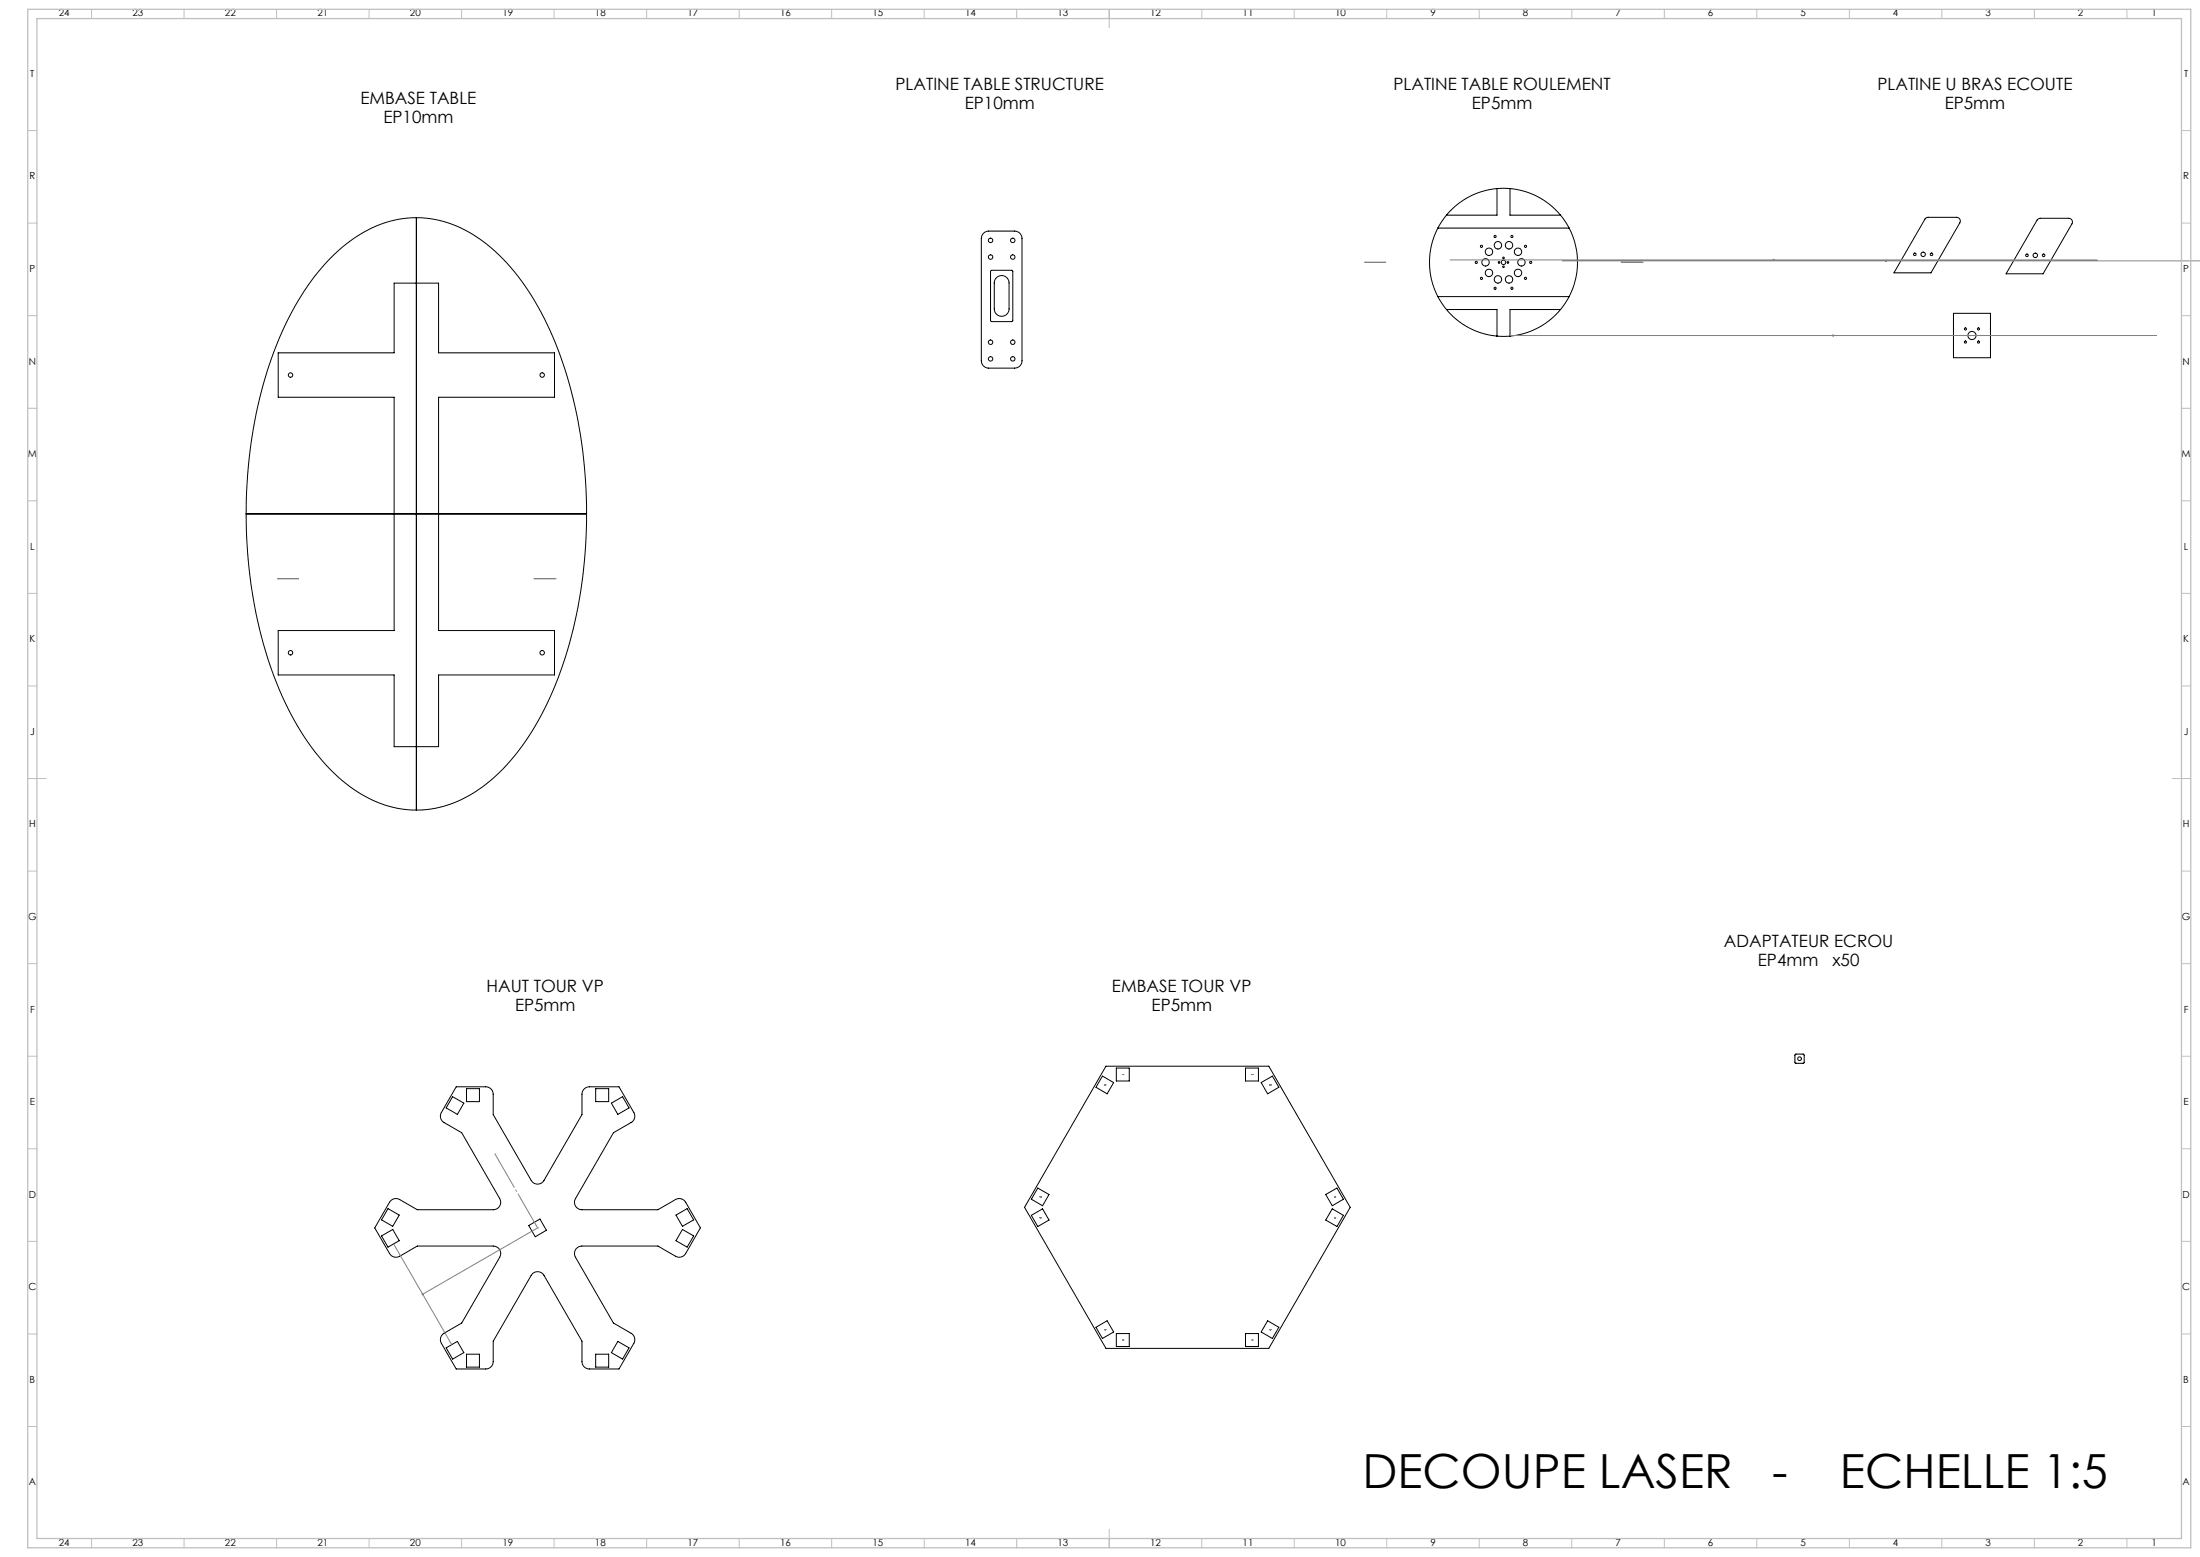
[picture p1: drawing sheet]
<svg xmlns="http://www.w3.org/2000/svg" width="1189mm" height="841mm" viewBox="0 0 1189 841" stroke-linecap="round" stroke-linejoin="round" font-family="sans-serif">
<g fill="none" stroke="#000" stroke-width=".54">
<path d="M225 118a68 68 0 0 1 51 26 181 181 0 0 1 37 87l3 21 1 26M225 118a68 68 0 0 0-51 26 181 181 0 0 0-37 87l-3 21-1 26M225 118v320M782 116l-5 7M809 102a40 40 0 0 0-27 14M809 102h7M809 102v14h-27M816 102a40 40 0 0 1 27 14M816 102v14h27M843 116l5 7M1041 118l1-1h15l2 1v1l-15 28h-20zM1101 119l2-1h15h1l1 2-16 28h-20z"/>
<path d="M531 126l3-1h14a4 4 0 0 1 4 4v66a4 4 0 0 1-4 4h-14a4 4 0 0 1-4-4v-66zM777 123a40 40 0 0 0 0 37M777 123h71M848 123a40 40 0 0 1 0 37M536 146h11v28l-12-1zM539 150a4 4 0 0 1 4-1 4 4 0 0 1 2 4v14a4 4 0 0 1-4 4 4 4 0 0 1-4-4v-15zM777 160l5 7M777 160h71M782 167a40 40 0 0 0 27 15M782 167h27v15M843 167a40 40 0 0 1-27 15M843 167h-27v15"/>
<path d="M848 160l-5 7M1056 169h20v24h-20zM150 191h63v-38h24v38h63v24h-63v126h63v24h-63v38h-24v-38h-63v-24h63v-126h-63zM809 182h7M133 278a231 231 0 0 0 28 114 91 91 0 0 0 47 43l7 2 10 1M133 278h184M317 278a231 231 0 0 1-28 114 91 91 0 0 1-47 43l-7 2-10 1M598 576h88l44 76-44 76h-88l-44-76zM603 577h7v7h-7zM673 577h7v7h-7zM970 570l5-1v5h-5zM245 592l6 4-4 6-6-4z"/>
<path d="M247 587h16a4 4 0 0 1 4 4v11l20 36a4 4 0 0 0 7 0l21-36v-11a4 4 0 0 1 4-4h16l8 14a4 4 0 0 1-2 5l-9 6-21 35-1 3a4 4 0 0 0 4 3h42l9-5a4 4 0 0 1 6 1l8 14-8 14a4 4 0 0 1-6 2l-9-6h-42a4 4 0 0 0-3 6l21 36 9 5a4 4 0 0 1 2 6l-8 13h-16a4 4 0 0 1-4-4v-11l-21-36a4 4 0 0 0-7 1l-20 35v11a4 4 0 0 1-4 4h-16l-8-13a4 4 0 0 1 1-6l10-5 20-36a4 4 0 0 0-3-6h-41l-10 6a4 4 0 0 1-5-2l-8-14 8-14a4 4 0 0 1 5-1l10 5h41a4 4 0 0 0 3-6l-20-35-10-6a4 4 0 0 1-1-5zM252 588h7v7h-7zM322 588h7v7h-7zM330 596l6-4 4 6-6 4zM596 581l6 4-4 6-6-4zM682 585l6-4 3 6-6 4zM210 653l6 3-4 6-6-3zM365 656l6-3 4 6-6 3zM557 656l6-3 4 6-6 3zM561 642l6 3-4 6-6-3zM716 645l7-3 3 6-6 3zM720 653l6 3-3 6-7-3z"/>
<path d="M206 668l6-4 4 6-6 4zM286 662l6-4 3 7-6 3zM369 664l6 4-4 6-6-4zM592 717l6-4 4 6-6 4zM685 713l6 4-3 6-6-4zM241 728l6-3 4 6-6 3zM252 731h7v7h-7zM322 731h7v7h-7zM334 725l6 3-4 6-6-3zM603 720h7v7h-7zM673 720h7v7h-7z"/>
<circle cx="535" cy="139" r="1.2"/>
<circle cx="535" cy="130" r="1.2"/>
<circle cx="547" cy="139" r="1.2"/>
<circle cx="547" cy="130" r="1.2"/>
<circle cx="801" cy="133" r=".6"/>
<circle cx="805" cy="136" r="2"/>
<circle cx="808" cy="128" r=".6"/>
<circle cx="810" cy="132" r="2"/>
<circle cx="813" cy="139" r=".5"/>
<circle cx="816" cy="132" r="2"/>
<circle cx="817" cy="128" r=".6"/>
<circle cx="820" cy="136" r="2"/>
<circle cx="824" cy="133" r=".6"/>
<circle cx="1035" cy="137" r=".7"/>
<circle cx="1039" cy="137" r="1.2"/>
<circle cx="1044" cy="137" r=".7"/>
<circle cx="1095" cy="138" r=".7"/>
<circle cx="1100" cy="138" r="1.2"/>
<circle cx="1104" cy="138" r=".7"/>
<circle cx="798" cy="142" r=".6"/>
<circle cx="801" cy="150" r=".6"/>
<circle cx="803" cy="142" r="2"/>
<circle cx="805" cy="147" r="2"/>
<circle cx="808" cy="156" r=".6"/>
<circle cx="810" cy="151" r="2"/>
<circle cx="810" cy="142" r=".5"/>
<circle cx="813" cy="144" r=".5"/>
<circle cx="813" cy="142" r="1.2"/>
<circle cx="815" cy="142" r=".5"/>
<circle cx="816" cy="151" r="2"/>
<circle cx="817" cy="156" r=".6"/>
<circle cx="820" cy="147" r="2"/>
<circle cx="822" cy="142" r="2"/>
<circle cx="824" cy="150" r=".6"/>
<circle cx="827" cy="142" r=".6"/>
<circle cx="1062" cy="178" r=".6"/>
<circle cx="1069" cy="178" r=".6"/>
<circle cx="535" cy="185" r="1.2"/>
<circle cx="535" cy="194" r="1.2"/>
<circle cx="547" cy="185" r="1.2"/>
<circle cx="547" cy="194" r="1.2"/>
<circle cx="1062" cy="185" r=".6"/>
<circle cx="1066" cy="181" r="2.2"/>
<circle cx="1069" cy="185" r=".6"/>
<circle cx="157" cy="203" r="1.2"/>
<circle cx="293" cy="203" r="1.2"/>
<circle cx="157" cy="353" r="1.2"/>
<circle cx="293" cy="353" r="1.2"/>
<circle cx="973" cy="572" r="1"/>
</g>
<g fill="none" stroke="#808080" stroke-width=".54">
<path d="M959 140v1M738 142h.1M738 142h11M784 140h350M844 141h345M876 142h12M888 142h.1M958 140l1 1M959 140l-1 1M1019 141h1M1019 140v1M1020 141h-1"/>
<path d="M816 181h350M990 181l1 1M991 181v1M991 181l-1 1M150 313h.1M150 313h12M288 313h12M300 313h.1M597 586h.1M607 580h.1M677 580h.1M686 586h.1"/>
<path d="M562 658h.1M562 646h.1M721 646h.1M721 658h.1M213 672l31 54M291 663h.1M291 663l-63 36M228 699h1M228 699v1M229 699h-1M597 718h.1M686 718h.1"/>
<path d="M607 724h.1M677 724h.1"/>
</g>
<path d="M291 663l-24-40" fill="none" stroke="#808080" stroke-width=".54" stroke-dasharray="30.5 1.3 1.3 1.3" stroke-dashoffset="9.2" stroke-linecap="butt"/>
<g fill="none" stroke="#c0c0c0" stroke-width=".54">
<path d="M49 5v5M99 5v5M149 5v5M199 5v5M249 5v5M299 5v5M349 5v5M399 5v5M449 5v5M499 5v5M549 5v5M599 5v10"/>
<path d="M649 5v5M699 5v5M749 5v5M799 5v5M849 5v5M899 5v5M949 5v5M999 5v5M1049 5v5M1099 5v5M1149 5v5M15 71h5"/>
<path d="M1179 71h5M15 121h5M1179 121h5M15 171h5M1179 171h5M15 221h5M1179 221h5M15 271h5M1179 271h5M15 321h5M1179 321h5M15 371h5"/>
<path d="M1179 371h5M15 421h10M1174 421h10M15 471h5M1179 471h5M15 521h5M1179 521h5M15 571h5M1179 571h5M15 621h5M1179 621h5M15 671h5"/>
<path d="M1179 671h5M15 721h5M1179 721h5M15 771h5M1179 771h5M49 831v5M99 831v5M149 831v5M199 831v5M249 831v5M299 831v5M349 831v5"/>
<path d="M399 831v5M449 831v5M499 831v5M549 831v5M599 826v10M649 831v5M699 831v5M749 831v5M799 831v5M849 831v5M899 831v5M949 831v5"/>
<path d="M999 831v5M1049 831v5M1099 831v5M1149 831v5"/>
</g>
<path d="M15 5h1169v831h-1169zM20 10h1159v821h-1159z" fill="none" stroke="#c0c0c0" stroke-width=".7"/>
<g font-size="25.4">
<text x="736" y="804">DECOUPE LASER</text>
<text x="958" y="804">-</text>
<text x="994" y="804">ECHELLE 1:5</text>
</g>
<g font-size="9.2">
<text x="484" y="49">PLATINE TABLE STRUCTURE</text>
<text x="753" y="49">PLATINE TABLE ROULEMENT</text>
<text x="1015" y="49">PLATINE U BRAS ECOUTE</text>
<text x="195" y="56">EMBASE TABLE</text>
<text x="521" y="59">EP10mm</text>
<text x="795" y="59">EP5mm</text>
<text x="1051" y="59">EP5mm</text>
<text x="207" y="67">EP10mm</text>
<text x="932" y="511">ADAPTATEUR ECROU</text>
<text x="950" y="522">EP4mm</text>
<text x="990" y="522">x50</text>
<text x="263" y="536">HAUT TOUR VP</text>
<text x="601" y="536">EMBASE TOUR VP</text>
<text x="278" y="546">EP5mm</text>
<text x="622" y="546">EP5mm</text>
</g>
<g font-size="5.3">
<text x="32" y="9">24</text>
<text x="72" y="9">23</text>
<text x="122" y="9">22</text>
<text x="172" y="9">21</text>
<text x="222" y="9">20</text>
<text x="272" y="9">19</text>
<text x="322" y="9">18</text>
<text x="372" y="9">17</text>
<text x="422" y="9">16</text>
<text x="472" y="9">15</text>
<text x="522" y="9">14</text>
<text x="572" y="9">13</text>
<text x="622" y="9">12</text>
<text x="672" y="9">11</text>
<text x="722" y="9">10</text>
<text x="773" y="9">9</text>
<text x="823" y="9">8</text>
<text x="873" y="9">7</text>
<text x="923" y="9">6</text>
<text x="973" y="9">5</text>
<text x="1023" y="9">4</text>
<text x="1073" y="9">3</text>
<text x="1123" y="9">2</text>
<text x="1163" y="9">1</text>
<text x="16" y="42">T</text>
<text x="1180" y="42">T</text>
<text x="16" y="97">R</text>
<text x="1180" y="97">R</text>
<text x="16" y="147">P</text>
<text x="1180" y="147">P</text>
<text x="16" y="197">N</text>
<text x="1180" y="197">N</text>
<text x="15" y="247">M</text>
<text x="1179" y="247">M</text>
<text x="16" y="297">L</text>
<text x="1180" y="297">L</text>
<text x="16" y="347">K</text>
<text x="1180" y="347">K</text>
<text x="16" y="397">J</text>
<text x="1180" y="397">J</text>
<text x="16" y="447">H</text>
<text x="1180" y="447">H</text>
<text x="15" y="497">G</text>
<text x="1179" y="497">G</text>
<text x="16" y="547">F</text>
<text x="1180" y="547">F</text>
<text x="16" y="597">E</text>
<text x="1180" y="597">E</text>
<text x="16" y="647">D</text>
<text x="1180" y="647">D</text>
<text x="15" y="697">C</text>
<text x="1179" y="697">C</text>
<text x="16" y="747">B</text>
<text x="1180" y="747">B</text>
<text x="16" y="802">A</text>
<text x="1180" y="802">A</text>
<text x="32" y="835">24</text>
<text x="72" y="835">23</text>
<text x="122" y="835">22</text>
<text x="172" y="835">21</text>
<text x="222" y="835">20</text>
<text x="272" y="835">19</text>
<text x="322" y="835">18</text>
<text x="372" y="835">17</text>
<text x="422" y="835">16</text>
<text x="472" y="835">15</text>
<text x="522" y="835">14</text>
<text x="572" y="835">13</text>
<text x="622" y="835">12</text>
<text x="672" y="835">11</text>
<text x="722" y="835">10</text>
<text x="773" y="835">9</text>
<text x="823" y="835">8</text>
<text x="873" y="835">7</text>
<text x="923" y="835">6</text>
<text x="973" y="835">5</text>
<text x="1023" y="835">4</text>
<text x="1073" y="835">3</text>
<text x="1123" y="835">2</text>
<text x="1163" y="835">1</text>
</g>
</svg>
